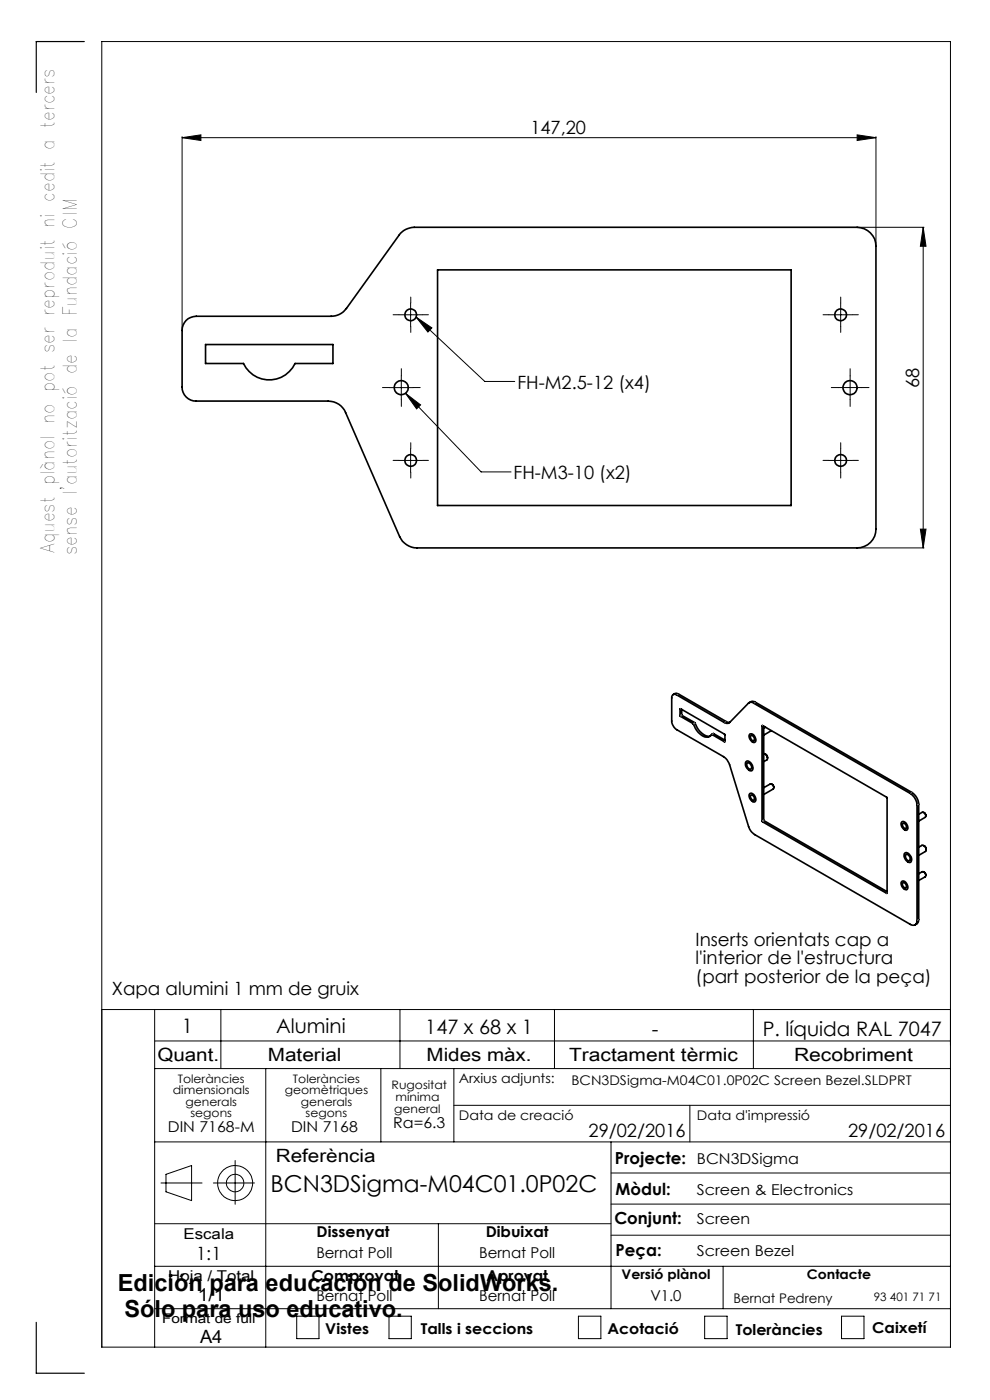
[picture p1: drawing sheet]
<svg xmlns="http://www.w3.org/2000/svg" width="210mm" height="297mm" viewBox="0 0 210 297" stroke-linecap="round" stroke-linejoin="round" font-family="sans-serif">
<g fill="none" stroke="#000" stroke-width=".21">
<path d="M38.6 29.2l4-.6v1.2zM38.6 29v40.9M38.6 29.2h147.2M181.8 28.6l4 .6-4 .6zM185.8 29v23M182 48.2h14M195.8 48.2l.6 4h-1.2zM195.8 48.2v68M84.6 66.8h5M85.1 79.7v5M87.1 64.3v5M88.3 67.3l3.3 2.3-.8 .8z"/>
<path d="M88.3 67.3l14.5 13.6h6.4M175.8 66.8h5M178.3 64.3v5M82.6 82.2h5M84.6 97.7h5M86 83.4l3.2 2.5-.8 .8zM86 83.4l16.1 16.7h6.3M87.1 95.2v5M175.8 97.7h5M178.3 95.2v5M182 116.2h14M195.2 112.3h1.2l-.6 3.9z"/>
<path d="M21.6 214.2h180M32.8 214.2v71.6M46.8 214.2v12.5M84.8 214.2v12.5M117.6 214.2v12.5M159.8 214.2v12.5M32.8 220.8h168.8M32.8 226.7h168.8M56.4 226.7v59.1M80.8 226.7v15.5M96.3 226.7v15.5M96.3 234.5h105.3"/>
<path d="M146.3 234.5v7.7M32.8 259.6h96.8M32.8 242.2h168.8M34.1 251h8.8M35.2 249.1l5.4-1.8v7.4l-5.4-1.9zM45.3 251h8.7M49.9 246.2v9.3M93 259.6v18M129.6 242.2v35.4M129.6 255.4h72M129.6 248.8h72M32.8 277.6h168.8"/>
<path d="M32.8 268.6h168.8M62.9 279.2h4.8v4.8h-4.8zM82.5 279.2h4.7v4.8h-4.7zM122.7 279.2h4.8v4.8h-4.8zM129.6 262h72M149.5 279.2h4.7v4.8h-4.7zM153.4 268.6v9M178.5 279.2h4.8v4.8h-4.8zM21.6 285.8h180v-277h-180v277"/>
<circle cx="49.9" cy="251" r="3.7"/>
<circle cx="49.9" cy="251" r="1.86"/>
</g>
<g fill="none" stroke="#000" stroke-width=".21" stroke-dasharray="15.2 1.3 1.3 1.3">
<path d="M84.6 66.8h-1.2M85.1 79.7v-1.5M87.1 64.3v-1.3M87.1 69.3v1.2M89.6 66.8h1.3M175.8 66.8h-1.2M178.3 64.3v-1.3M178.3 69.3v1.2M180.3 79.7v-1.5M180.8 66.8h1.3M82.6 82.2h-1.5M84.6 97.7h-1.2"/>
<path d="M85.1 84.7v1.5M87.1 95.2v-1.3M87.6 82.2h1.5M89.6 97.7h1.3M175.8 97.7h-1.2M177.8 82.2h-1.5M178.3 95.2v-1.3M180.3 82.2v-2.5M180.3 82.2h-2.5M180.3 82.2v2.5M180.3 82.2h2.5M180.3 84.7v1.5"/>
<path d="M180.8 97.7h1.3M182.8 82.2h1.5M87.1 100.2v1.2M178.3 100.2v1.2"/>
</g>
<path d="M17.9 8.8h-10.2v10.8M7.7 280.5v10.8h10.2" fill="none" stroke="#000" stroke-width=".25"/>
<g fill="#000">
<path d="M38.6 29.2l4-.6v1.2zM181.8 28.6l4 .6-4 .6z"/>
<path d="M195.8 48.2l.6 4h-1.2zM195.2 112.3h1.2l-.6 3.9z"/>
<path d="M88.3 67.3l3.3 2.3-.8 .8zM86 83.4l3.2 2.5-.8 .8z"/>
</g>
<g fill="none" stroke="#000" stroke-width=".35">
<path d="M92.8 57.3h75v49.9h-75zM39.5 68a3.3 3.3 0 0 1 2.1-.9h28.6a4 4 0 0 0 3.3-1.7l11.1-15.5a4 4 0 0 1 3.3-1.7h93.9a4 4 0 0 1 4 4v60.1a4 4 0 0 1-4 3.9h-93.4a4.1 4.1 0 0 1-3.6-2.4l-11.5-26.3a4 4 0 0 0-3.7-2.4h-28a2.95 2.95 0 0 1-3-3v-12a3 3 0 0 1 .9-2.1zM43.6 73.1h27v4h-8a6 6 0 0 1-5.5 3.5 6 6 0 0 1-5.5-3.5h-8zM142.7 147.5l.2-.2 .6 .1 10.1 5.9a.95 .95 0 0 0 1.2-.1l4-4a.85 .85 0 0 1 1.1 0l33.2 19.1a3.2 3.2 0 0 1 1.4 2.5v24.5a.86 .86 0 0 1-.4 .9 .86 .86 0 0 1-1-.1l-33-19a3.1 3.1 0 0 1-1.3-1.8l-4-13.1a3.1 3.1 0 0 0-1.3-1.7l-10-5.7a2.49 2.49 0 0 1-1-1.8v-5.2zM142.8 147.4l.7-.3 .4 .1 10.1 5.9 .8 .1M144.3 150.4l9.4 5.3 .1 1.7-2.8-1.6a1.36 1.36 0 0 1-2.2 .2 7 7 0 0 1-1.8-2.4l-2.7-1.7zM144.6 150.5v1.2l2.9 1.7a4.1 4.1 0 0 0 2.7 2.8l.5-.1M151 155.8l.3-.2 2.5 1.4M158.9 149.1a.99 .99 0 0 1 1.3-.1l33.3 19.1a3.2 3.2 0 0 1 1.4 2.5v24.5l-.3 .8-.5 .3M159.1 155.7a1.16 1.16 0 0 1 1.1 1.7 1.19 1.19 0 0 1-1.1-1.7zM159.2 156.1a.62 .62 0 0 1 .7 .3 .62 .62 0 0 1-.1 .8l-.5-.4-.1-.4zM161.6 153.9l26.5 15.2v20.4l-26.5-15.3z"/>
<path d="M162 159.9a.9 .9 0 0 1 .7 1.3l-.7 .4M162 154.1l.1 20 26.1 15.1M162.3 159.9l.4 .4 .1 .6M162.4 154.3l-.4 .2M163.6 155l-1.6 1M158.3 161.6a1.12 1.12 0 0 1 1.4 1 .57 .57 0 0 1-.2 .9 .57 .57 0 0 1-.8-.2l-.5-.8-.1-.5zM158.5 161.9a.81 .81 0 0 1 .8 .4 .81 .81 0 0 1-.1 .9 .95 .95 0 0 1-.7-1.3zM159.1 168.3a1.16 1.16 0 0 1 1.1 1.8 1.19 1.19 0 0 1-1.1-1.8zM159.2 168.7a.62 .62 0 0 1 .7 .3 .62 .62 0 0 1-.1 .8l-.5-.3-.1-.5zM162 167.1l1.4-.8a.68 .68 0 0 1 .6 .4 .68 .68 0 0 1 0 .7l-2 1.2M163.7 166.4l.3 .2 .1 .5M191.3 174.3a1.16 1.16 0 0 1 1.1 1.8 1.19 1.19 0 0 1-1.1-1.8z"/>
<path d="M191.5 174.7a.62 .62 0 0 1 .7 .3 .62 .62 0 0 1-.1 .8l-.5-.3-.2-.5zM194.9 179.7l.6-.4a.84 .84 0 0 1 .8 1.3l-1.4 .9M194.9 172.8l.7-.5a.7 .7 0 0 1 .7 1.1l-1.4 .8M195.9 179.4l.5 .3 .1 .6M195.9 172.4l.4 .2 .1 .5M191.3 187a1.11 1.11 0 0 1 1.1 .6 1.11 1.11 0 0 1-.1 1.2 1.27 1.27 0 0 1-1-1.8zM191.5 187.3a.62 .62 0 0 1 .7 .3 .62 .62 0 0 1-.1 .8l-.6-.5zM191.9 181l.2-.1a1.4 1.4 0 0 1 1.1 2 1.35 1.35 0 0 1-1.3-1.9zM192.2 181.3a.85 .85 0 0 1 .8 1.3 .85 .85 0 0 1-.8-1.3zM194.9 185.4l.7-.5a.72 .72 0 0 1 .7 1.1l-1.4 .8M195.9 185l.3 .1 .2 .6"/>
<circle cx="87.1" cy="66.8" r="1.26"/>
<circle cx="178.3" cy="66.8" r="1.26"/>
<circle cx="85.1" cy="82.2" r="1.5"/>
<circle cx="87.1" cy="97.7" r="1.25"/>
<circle cx="178.3" cy="97.7" r="1.25"/>
<circle cx="180.3" cy="82.2" r="1.51"/>
</g>
<g fill="none" stroke="#808080" stroke-width=".21" stroke-dasharray="6.3 1.3 1.3 1.3 1.3 1.3">
<path d="M143.9 147.2l-.3 .2M144.3 151.8l.3-.2M144.4 150.3l-.1 .1M144.7 151.8l-.3 .1M147.1 153.5l.2-.2M147.4 153.5l-.2 .1M151.3 155.6l-.2 .2M153.7 157.3h.1M153.7 153.2l.3-.1M160.2 149l-.2 .1M161.7 153.9v.1M161.7 174.1l.3-.1"/>
<path d="M162.1 174.1l-.3 .2M193.2 168.3l.2-.1M194.8 170.6l-.2 .1M188.1 189.5l.1-.1M194.6 195.2l.2-.1"/>
</g>
<g font-size="5">
<text x="25" y="273.9">Edición para educación de SolidWorks.</text>
<text x="26.4" y="279.4">Sólo para uso educativo.</text>
</g>
<text font-size="4.9" x="57.4" y="253">BCN3DSigma-M04C01.0P02C</text>
<g font-size="4.2">
<text x="38.6" y="219">1</text>
<text x="58.6" y="219.2">Alumini</text>
<text x="90.2" y="219.4">147 x 68 x 1</text>
<text x="138.3" y="219.7">-</text>
<text x="161.8" y="219.7">P. líquida RAL 7047</text>
</g>
<g font-size="4">
<text x="11.6" y="117.3" transform="rotate(-90 11.6 117.3)">Aquest plànol no pot ser reproduit ni cedit a tercers</text>
<text x="16.3" y="117.7" transform="rotate(-90 16.3 117.7)">sense l'autorització de la Fundació CIM</text>
</g>
<g font-size="3.9">
<text x="112.5" y="28.3">147,20</text>
<text x="109.7" y="82.4">FH-M2.5-12 (x4)</text>
<text x="195" y="82.4" transform="rotate(-90 195 82.4)">68</text>
<text x="108.9" y="101.6">FH-M3-10 (x2)</text>
<text x="147.6" y="200.7">Inserts orientats cap a</text>
<text x="147.6" y="204.6">l'interior de l'estructura</text>
<text x="147.6" y="208.4">(part posterior de la peça)</text>
<text x="23.7" y="211.2">Xapa alumini 1 mm de gruix</text>
<text x="33.4" y="225">Quant.</text>
<text x="56.8" y="225">Material</text>
<text x="90.5" y="225">Mides màx.</text>
<text x="120.7" y="225">Tractament tèrmic</text>
<text x="168.4" y="225">Recobriment</text>
<text x="124.8" y="241.3">29/02/2016</text>
<text x="179.9" y="241.3">29/02/2016</text>
<text x="58.5" y="246.5">Referència</text>
<text x="41.6" y="267.2">1:1</text>
<text x="41.9" y="276.1">1/1</text>
<text x="42.4" y="284.9">A4</text>
</g>
<g font-size="3.5">
<text x="130.5" y="246.8">Projecte:</text>
<text x="130.6" y="253.4">Mòdul:</text>
<text x="130.3" y="259.8">Conjunt:</text>
<text x="130.6" y="266.4">Peça:</text>
</g>
<g font-size="3.2">
<text x="83.4" y="239.3">Ra=6.3</text>
<text x="35.6" y="240.1">DIN 7168-M</text>
<text x="61.7" y="240.1">DIN 7168</text>
<text x="147.8" y="246.8">BCN3DSigma</text>
<text x="147.8" y="253.4">Screen &amp; Electronics</text>
<text x="38.9" y="262.9">Escala</text>
<text x="67.2" y="262.5">Dissenyat</text>
<text x="103" y="262.5">Dibuixat</text>
<text x="147.8" y="259.8">Screen</text>
<text x="67.1" y="266.8">Bernat Poll</text>
<text x="101.6" y="266.8">Bernat Poll</text>
<text x="147.8" y="266.4">Screen Bezel</text>
<text x="35.7" y="271.7">Hoja / Total</text>
<text x="66.1" y="271.7">Comprovat</text>
<text x="103.2" y="271.7">Aprovat</text>
<text x="67.1" y="276.1">Bernat Poll</text>
<text x="101.6" y="276.1">Bernat Poll</text>
<text x="138" y="276.1">V1.0</text>
<text x="69" y="283.1">Vistes</text>
<text x="89.3" y="283.1">Talls i seccions</text>
<text x="128.8" y="283.1">Acotació</text>
<text x="156.1" y="283.2">Toleràncies</text>
<text x="185" y="282.8">Caixetí</text>
</g>
<g font-size="2.8">
<text x="97.3" y="229.6">Arxius adjunts:</text>
<text x="121.2" y="230.2">BCN3DSigma-M04C01.0P02C Screen Bezel.SLDPRT</text>
<text x="97.3" y="237.7">Data de creació</text>
<text x="147.8" y="237.7">Data d'impressió</text>
<text x="131.8" y="271.4">Versió plànol</text>
<text x="171.2" y="271.4">Contacte</text>
<text x="34.4" y="280.7">Format de full</text>
<text x="155.6" y="276.3">Bernat Pedreny</text>
</g>
<g font-size="2.5">
<text x="36.7" y="232.1">dimensionals</text>
<text x="37.7" y="229.6">Toleràncies</text>
<text x="60.4" y="232.1">geomètriques</text>
<text x="62.1" y="229.6">Toleràncies</text>
<text x="83.1" y="231">Rugositat</text>
<text x="83.9" y="233.5">mínima</text>
<text x="39.4" y="234.6">generals</text>
<text x="40.4" y="237.1">segons</text>
<text x="63.8" y="234.6">generals</text>
<text x="64.8" y="237.1">segons</text>
<text x="83.6" y="236.2">general</text>
<text x="185.4" y="276.1">93 401 71 71</text>
</g>
</svg>
